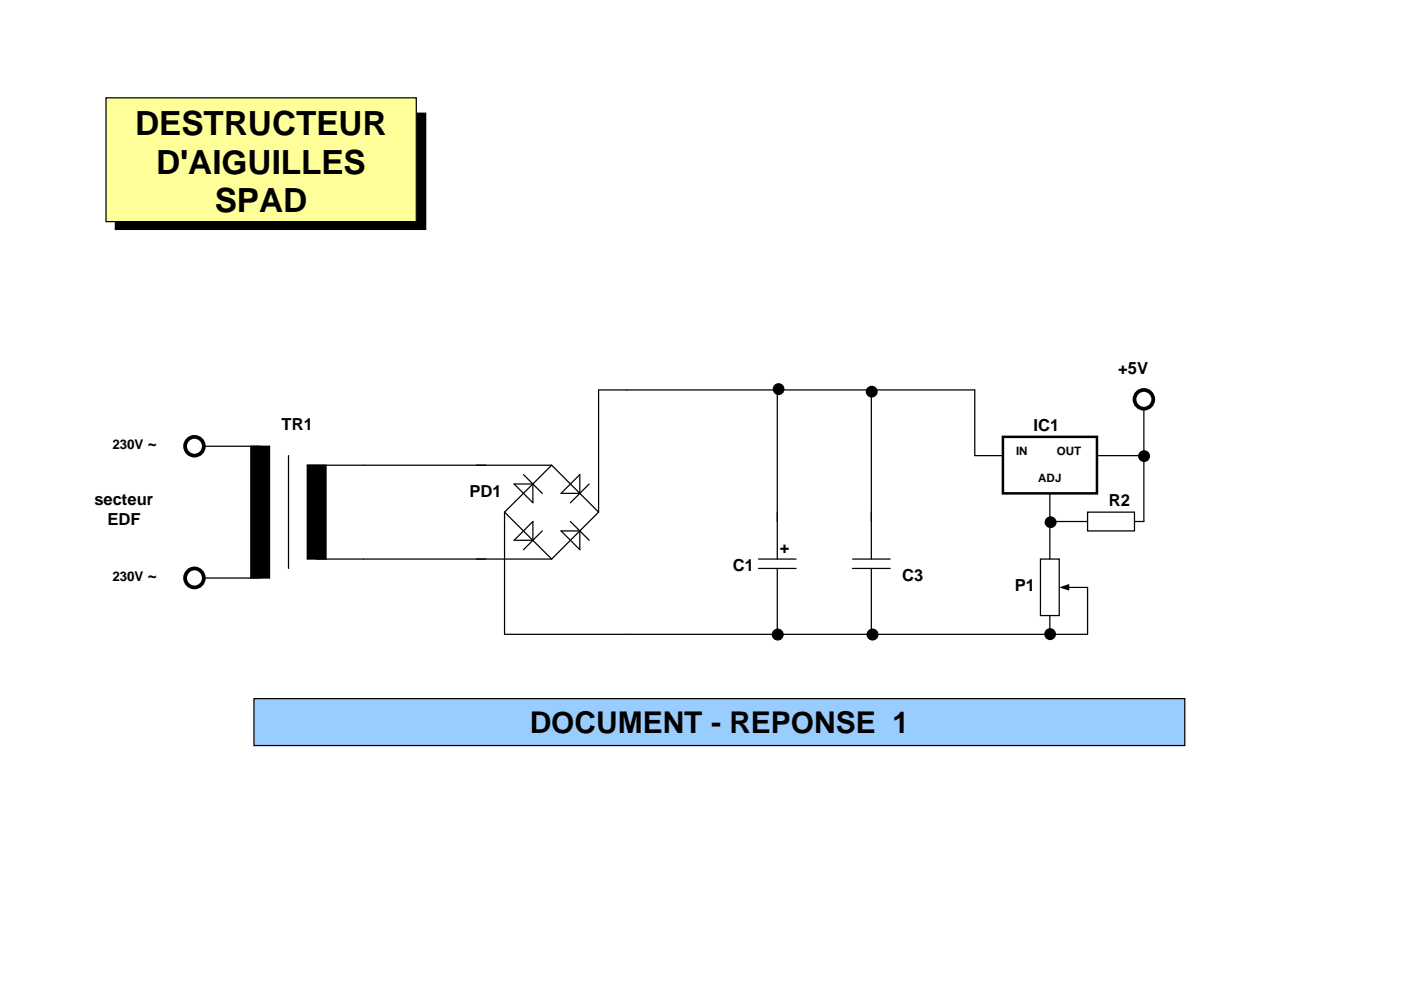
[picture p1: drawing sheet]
<svg xmlns="http://www.w3.org/2000/svg" width="297mm" height="210mm" viewBox="0 0 297 210" stroke-linecap="round" stroke-linejoin="round" font-family="sans-serif">
<path d="M24.5 24h65.8v24.6h-65.8z" fill-rule="evenodd" fill="#000"/>
<path d="M24.5 24h65.8v24.6h-65.8z" fill="none" stroke="#000" stroke-width=".26"/>
<path d="M22.5 20.7h65.8v26.3h-65.8z" fill-rule="evenodd" fill="#ff9"/>
<g fill="none" stroke="#000" stroke-width=".26">
<path d="M22.5 20.7h65.8v26.3h-65.8zM43.2 94.6h12M53.2 94.6h3.9v28h-3.9zM61.2 96.6v23.9M65.1 98.6h4v19.9h-4zM65.1 98.6h51.9M117 98.6l-10 10M117 98.6l9.9 10M132.9 82.7h-6v25.9M67.1 118.5h49.9M107 108.6l10 9.9M107 108.6v25.9h25.9"/>
<path d="M109 102.6h4v4zM111 100.6l4 4M113 110.6v4h-4zM115 112.6l-4 3.9M119 112.6h3.9v3.9zM119 104.6l3.9-4v4zM120.9 110.6l4 4M124.9 102.6l-4 4M126.9 108.6l-9.9 9.9M43.2 122.6h12"/>
</g>
<g fill="#000">
<path d="M53.2 94.6h3.9v28h-3.9z" fill-rule="evenodd"/>
<path d="M65.1 98.6h4v19.9h-4z" fill-rule="evenodd"/>
</g>
<circle cx="41.2" cy="122.5" r="2" fill="#fff"/>
<circle cx="41.2" cy="122.5" r="2" fill="none" stroke="#000" stroke-width=".79"/>
<circle cx="41.2" cy="94.6" r="1.99" fill="#fff"/>
<circle cx="41.2" cy="94.6" r="1.99" fill="none" stroke="#000" stroke-width=".79"/>
<path d="M132.9 82.7h73.8M160.8 118.5h8M164.8 108.6v9.9M180.8 118.5h7.9M184.7 108.6v9.9M132.9 134.5h89.7M160.8 120.5h8M164.8 120.5v14M180.8 120.5h7.9M184.7 120.5v14" fill="none" stroke="#000" stroke-width=".26"/>
<path d="M212.6 92.6h20v12h-20z" fill-rule="evenodd" fill="#fff"/>
<path d="M212.6 92.6h20v12h-20z" fill="none" stroke="#000" stroke-width=".53"/>
<path d="M206.7 82.7v13.9h5.9" fill="none" stroke="#000" stroke-width=".26"/>
<path d="M220.6 118.5h4v12h-4z" fill-rule="evenodd" fill="#fff"/>
<path d="M220.6 118.5h4v12h-4zM222.6 104.6v13.9M222.6 130.5v4" fill="none" stroke="#000" stroke-width=".26"/>
<path d="M230.6 108.6h9.9v4h-9.9z" fill-rule="evenodd" fill="#fff"/>
<path d="M164.8 82.7v27.9M232.6 96.6h9.9M242.5 84.7v25.9h-2M222.6 110.6h8M230.6 108.6h9.9v4h-9.9zM230.6 124.5v10h-8" fill="none" stroke="#000" stroke-width=".26"/>
<path d="M226.3 124.4h4.4v.1l-.1 .2h-4.2zM224.6 124.5l2.1-.7v1.4z" fill="#000"/>
<g fill="#000">
<circle cx="242.6" cy="96.7" r="1.26"/>
<circle cx="222.7" cy="134.4" r="1.26"/>
</g>
<path d="M53.9 148.1h197.3v10h-197.3z" fill-rule="evenodd" fill="#9cf"/>
<path d="M53.8 148.1h197.4v10h-197.4z" fill="none" stroke="#000" stroke-width=".26"/>
<circle cx="242.5" cy="84.7" r="1.99" fill="#fff"/>
<circle cx="242.5" cy="84.7" r="1.99" fill="none" stroke="#000" stroke-width=".79"/>
<g fill="#000">
<circle cx="165.1" cy="82.5" r="1.26"/>
<circle cx="184.8" cy="83" r="1.26"/>
<circle cx="222.7" cy="110.7" r="1.26"/>
<circle cx="164.9" cy="134.5" r="1.27"/>
<circle cx="185" cy="134.5" r="1.27"/>
</g>
<path d="M184.7 82.7v27.9" fill="none" stroke="#000" stroke-width=".26"/>
<g font-size="7.1">
<text x="28.7" y="28.7">DESTRUCTEUR</text>
<text x="33.1" y="36.8">D'AIGUILLES</text>
<text x="45.5" y="45">SPAD</text>
</g>
<text font-size="6.3" x="112.3" y="155.4">DOCUMENT - REPONSE 1</text>
<g font-size="3.5">
<text x="237.1" y="79.3">+5V</text>
<text x="31.2" y="95.2">~</text>
<text x="59.7" y="91.3">TR1</text>
<text x="219.2" y="91.3">IC1</text>
<text x="20" y="107.1">secteur</text>
<text x="99.6" y="105.3">PD1</text>
<text x="235.1" y="107.2">R2</text>
<text x="22.8" y="111.3">EDF</text>
<text x="165.4" y="117.2">+</text>
<text x="31.2" y="123.1">~</text>
<text x="155.4" y="121.2">C1</text>
<text x="191.3" y="123.1">C3</text>
<text x="215.2" y="125.2">P1</text>
</g>
<g font-size="2.8">
<text x="23.8" y="95.2">230V</text>
<text x="23.8" y="123.1">230V</text>
</g>
<g font-size="2.5">
<text x="215.4" y="96.4">IN</text>
<text x="224.1" y="96.4">OUT</text>
<text x="220.1" y="102.2">ADJ</text>
</g>
</svg>
